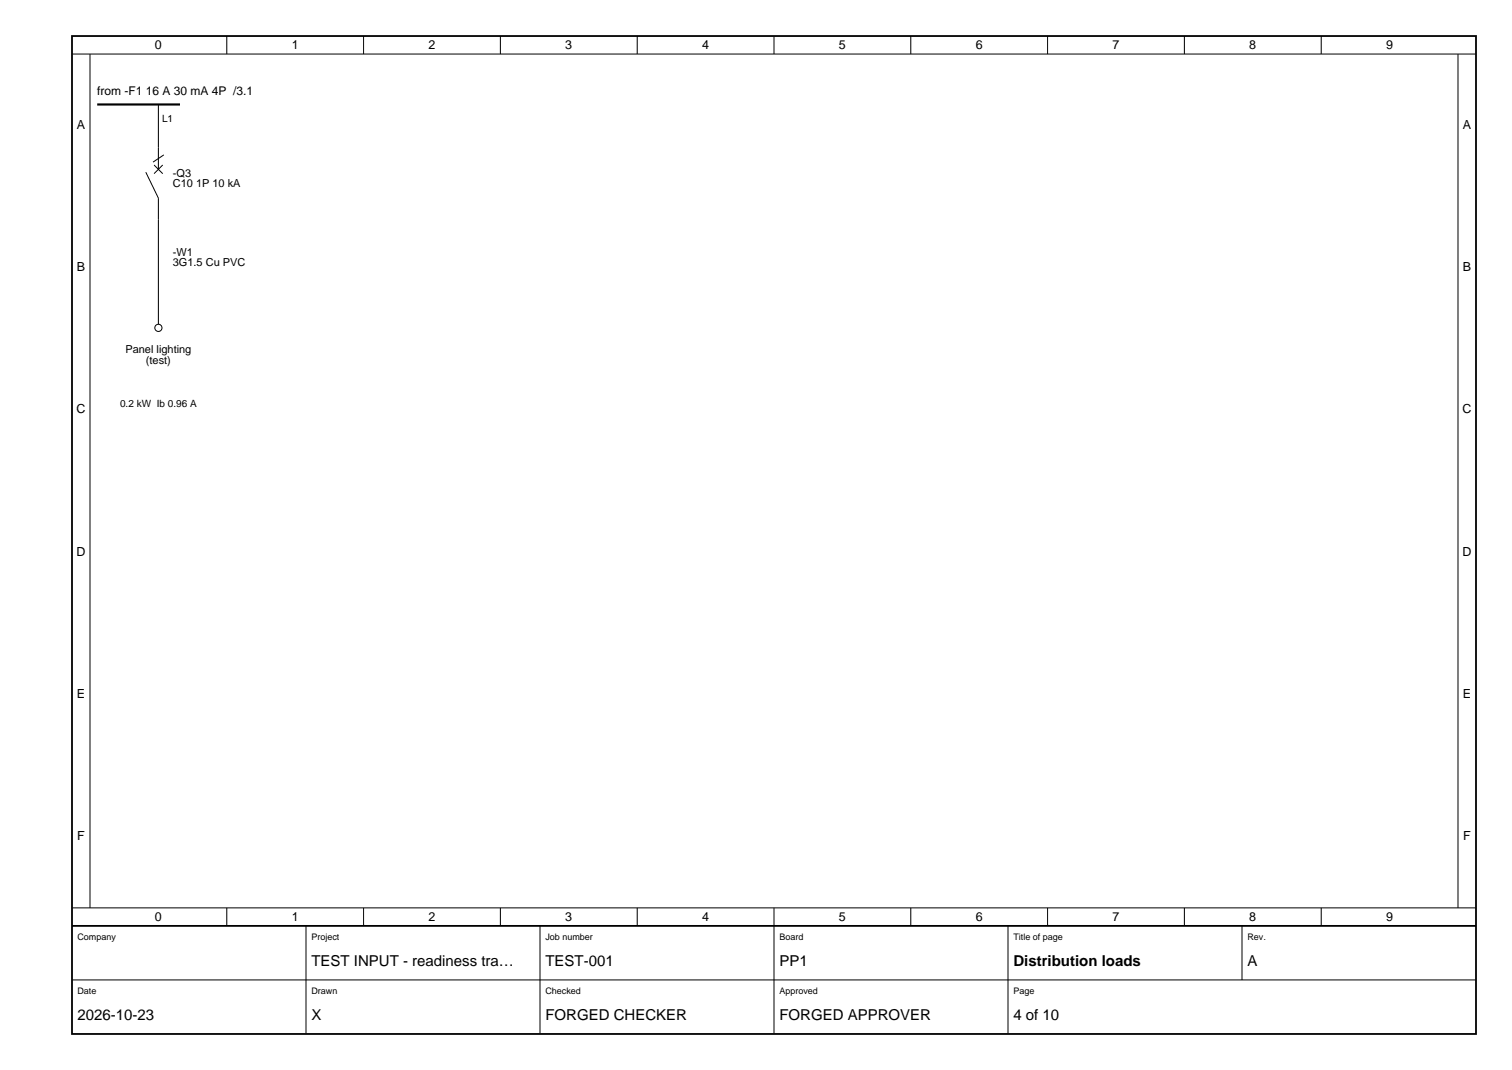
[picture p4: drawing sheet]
<svg xmlns="http://www.w3.org/2000/svg" width="420mm" height="297mm" viewBox="0 0 420 297" stroke-linecap="round" stroke-linejoin="round" font-family="sans-serif">
<path d="M27 29h23" fill="none" stroke="#000" stroke-width=".6"/>
<g fill="none" stroke="#000" stroke-width=".28">
<path d="M20 15h390M25 15v237M63 10v5M101 10v5M139 10v5M177 10v5M215 10v5M253 10v5M291 10v5M329 10v5M367 10v5M405 15v237"/>
<path d="M44 29v18M40.5 47.8l3.5 7.2v35M42.8 45.8l2.4 2.4M45.2 45.8l-2.4 2.4M45.5 43l-3 2M20 252h390M63 252v5M85 257v30M101 252v5M139 252v5M150 257v30M177 252v5"/>
<path d="M215 252v35M253 252v5M280 257v30M291 252v5M329 252v5M345 257v15M367 252v5M20 272h390"/>
<circle cx="44" cy="91" r="1"/>
</g>
<path d="M20 10h390v277h-390zM20 257h390" fill="none" stroke="#000" stroke-width=".5"/>
<g font-size="4.2">
<text x="86.5" y="268">TEST INPUT - readiness tra…</text>
<text x="151.5" y="268">TEST-001</text>
<text x="216.5" y="268">PP1</text>
<text x="281.5" y="268">Distribution loads</text>
<text x="346.5" y="268">A</text>
<text x="21.5" y="283">2026-10-23</text>
<text x="86.5" y="283">X</text>
<text x="151.5" y="283">FORGED CHECKER</text>
<text x="216.5" y="283">FORGED APPROVER</text>
<text x="281.5" y="283">4 of 10</text>
</g>
<g font-size="3.5">
<text x="43" y="13.6">0</text>
<text x="81" y="13.6">1</text>
<text x="119" y="13.6">2</text>
<text x="157" y="13.6">3</text>
<text x="195" y="13.6">4</text>
<text x="233" y="13.6">5</text>
<text x="271" y="13.6">6</text>
<text x="309" y="13.6">7</text>
<text x="347" y="13.6">8</text>
<text x="385" y="13.6">9</text>
<text x="21.3" y="35.7">A</text>
<text x="406.3" y="35.7">A</text>
<text x="21.3" y="75.2">B</text>
<text x="406.3" y="75.2">B</text>
<text x="21.2" y="114.7">C</text>
<text x="406.2" y="114.7">C</text>
<text x="21.2" y="154.2">D</text>
<text x="406.2" y="154.2">D</text>
<text x="21.3" y="193.7">E</text>
<text x="406.3" y="193.7">E</text>
<text x="21.4" y="233.2">F</text>
<text x="406.4" y="233.2">F</text>
<text x="43" y="255.6">0</text>
<text x="81" y="255.6">1</text>
<text x="119" y="255.6">2</text>
<text x="157" y="255.6">3</text>
<text x="195" y="255.6">4</text>
<text x="233" y="255.6">5</text>
<text x="271" y="255.6">6</text>
<text x="309" y="255.6">7</text>
<text x="347" y="255.6">8</text>
<text x="385" y="255.6">9</text>
</g>
<text font-size="3.3" x="27" y="26.5">from -F1 16 A 30 mA 4P /3.1</text>
<g font-size="3.1">
<text x="48" y="49">-Q3</text>
<text x="48" y="52">C10 1P 10 kA</text>
<text x="48" y="71">-W1</text>
<text x="48" y="74">3G1.5 Cu PVC</text>
<text x="34.8" y="98">Panel lighting</text>
<text x="40.5" y="101">(test)</text>
</g>
<g font-size="2.8">
<text x="45" y="34">L1</text>
<text x="33.3" y="113">0.2 kW Ib 0.96 A</text>
</g>
<g font-size="2.5">
<text x="21.5" y="261">Company</text>
<text x="86.5" y="261">Project</text>
<text x="151.5" y="261">Job number</text>
<text x="216.5" y="261">Board</text>
<text x="281.5" y="261">Title of page</text>
<text x="346.5" y="261">Rev.</text>
<text x="21.5" y="276">Date</text>
<text x="86.5" y="276">Drawn</text>
<text x="151.5" y="276">Checked</text>
<text x="216.5" y="276">Approved</text>
<text x="281.5" y="276">Page</text>
</g>
</svg>
